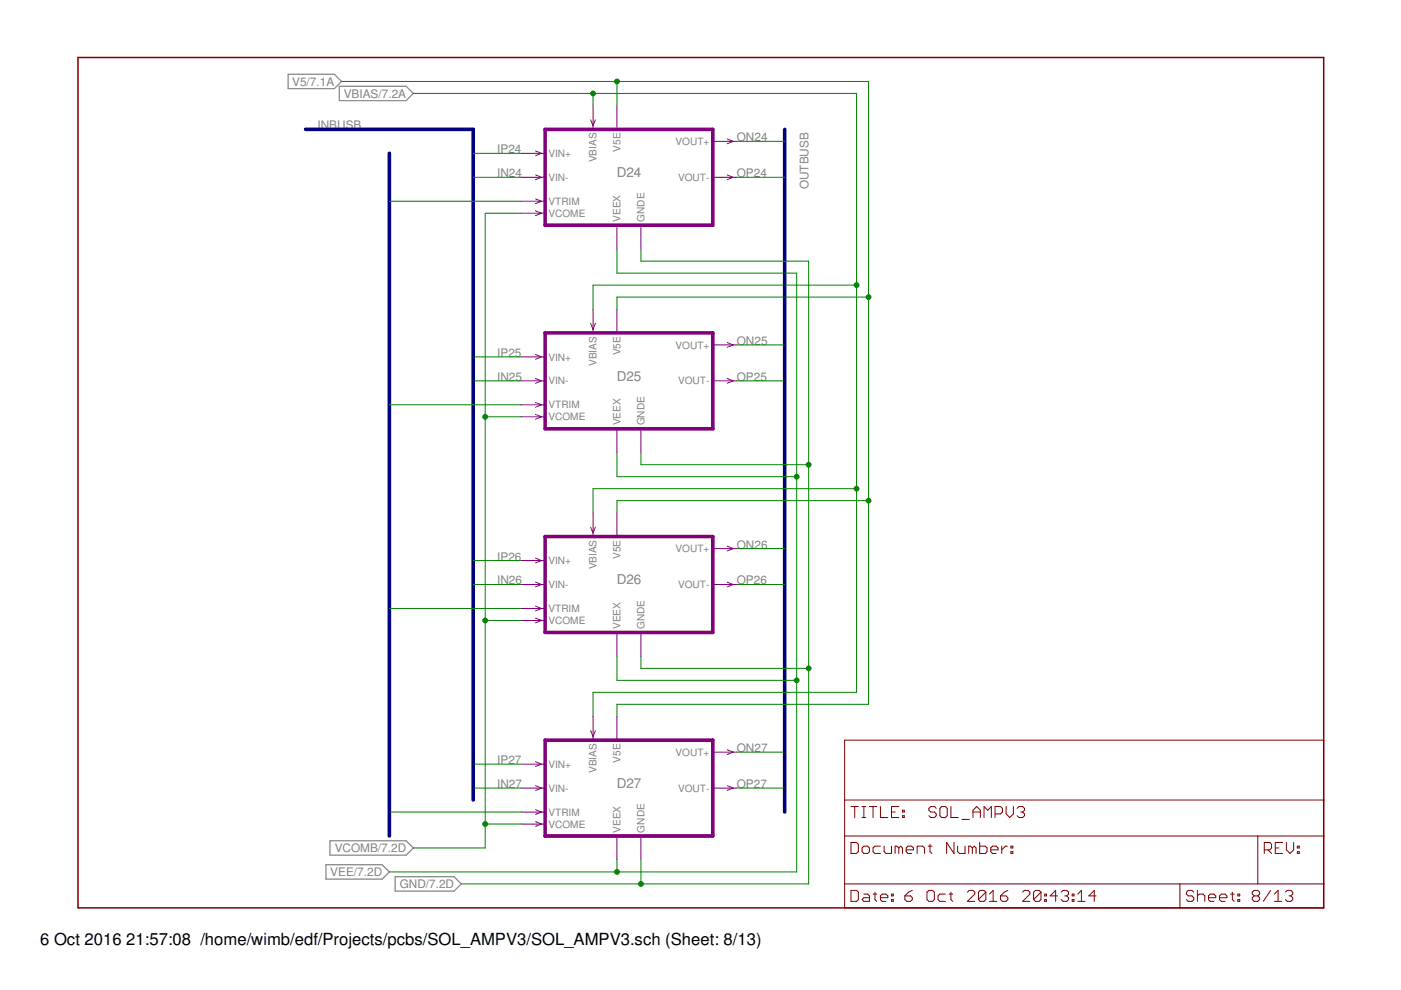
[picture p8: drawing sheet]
<svg xmlns="http://www.w3.org/2000/svg" width="297mm" height="210mm" viewBox="0 0 297 210" stroke-linecap="round" stroke-linejoin="round" font-family="sans-serif">
<path d="M61.1 15.7h9.8l1.5 1.6-1.5 1.5h-9.8zM71.9 18.3h14.2l1.5 1.5-1.5 1.5h-14.2zM70 178.3h16.1l1.5 1.5-1.5 1.5h-16.1zM69.1 183.3h11.9l1.5 1.6-1.5 1.5h-11.9zM83.8 185.9h12.5l1.5 1.5-1.5 1.5h-12.5z" fill="none" stroke="#808080" stroke-width=".25"/>
<path d="M16.5 12.2h264.1v180.3h-264.1z" fill="none" stroke="#800000" stroke-width=".32"/>
<g fill="none" stroke="#800000" stroke-width=".21">
<path d="M179.1 156.9h101.5v35.6h-101.5zM179.1 177.2h101.5M179.1 169.6h101.5M180.4 178.6h1.2l.4 .4v1.6l-.4 .4h-1.2zM180.4 171h1.6M181.2 171v2.3M182.8 179.8l.4-.4h.7l.4 .4v.8l-.4 .4h-.7l-.4-.4zM182.8 171h.8M182.8 173.3h.8M183.2 171v2.3M184.3 171h1.6M185.1 171v2.3"/>
<path d="M186.7 171v2.3h1.5M186.7 179.4h-1.2l-.4 .4v.8l.4 .4h1.2M187.5 179.4v1.2l.3 .4h1.2v-1.6M189 172.2h.8M190.6 171h-1.6v2.3h1.6M190.6 179.8l-.4-.4h-.4v1.6M190.6 179.8l.4-.4 .3 .4v1.2M190.6 179.8v1.2M191.3 173h.4v.3h-.4zM191.3 171.8h.4v.4h-.4zM196.8 179.4h.8M197.2 179v1.6l.4 .4"/>
<path d="M198.5 171.4l-.4-.4h-.8l-.4 .4v.4l.4 .4h.8l.4 .4v.4l-.4 .3h-.8l-.4-.3M199.7 171h.7l.4 .4v1.6l-.4 .3h-.7l-.4-.3v-1.6zM201.6 171v2.3h1.6M202.3 178.6v2.4l-1.6-2.4v2.4M203 179.4v1.2l.4 .4h1.2v-1.6M204 173.7h1.5M206.2 179.8l-.4-.4h-.4v1.6M206.2 179.8v1.2M206.2 179.8l.3-.4 .4 .4v1.2M206.3 172.2h1.6M206.3 173.3v-1.5l.8-.8 .8 .8v1.5M207.7 178.6v2.4h1.2l.4-.4v-.8l-.4-.4h-1.2"/>
<path d="M208.6 173.3v-2.3l.8 .8 .8-.8v2.3M211 172.6h1.1l.4-.4v-.8l-.4-.4h-1.1v2.3M212.4 179.4v1.6M213.3 171v1.6l.8 .7 .8-.7v-1.6M213.6 179.4h-.4l-.8 .8M214.3 179.4h.4v.4h-.4zM215.6 171.4l.4-.4h.8l.4 .4v.4l-.4 .4M216.4 172.2h.4M216.8 172.2l.4 .4v.4l-.4 .3h-.8l-.4-.3M266.7 177.2v10.2M270.4 179.8h.8M271.9 178.6h-1.5v2.4h1.5"/>
<path d="M272.7 178.6v1.6l.8 .8 .8-.8v-1.6M275.1 179.4h.4v.4h-.4zM179.1 187.4h101.5M180.4 188.8h1.2l.4 .4v1.5l-.4 .4h-1.2zM183.2 189.6h.7l.4 .3v1.2h-1.1l-.4-.4 .4-.4h1.1M185.1 189.6h.8M185.5 189.2v1.5l.4 .4M186.7 190.3h1.5v-.4l-.4-.3h-.8l-.3 .3v.8l.3 .4h.8M189 190.7h.4v.4h-.4zM189 189.6h.4v.3h-.4zM191.9 189.9h1.1l.4 .4v.4l-.4 .4h-.7l-.4-.4zM192.1 180.2h1.6v-.4l-.4-.4h-.8l-.4 .4v.8l.4 .4h.8"/>
<path d="M193.4 188.8l-.8 .4-.7 .7M194.5 181v-1.6h1.1l.4 .4v1.2M196.5 189.2l.4-.4h.8l.4 .4v1.5l-.4 .4h-.8l-.4-.4zM200.4 189.6h-1.1l-.4 .3v.8l.4 .4h1.1M201.2 189.6h.8M201.6 189.2v1.5l.4 .4M205.1 189.2l.4-.4h.8l.4 .4v.4l-1.6 1.5h1.6M209 189.2v1.5l-.4 .4h-.8l-.3-.4M209 189.2l-.4-.4h-.8l-.3 .4v1.5M209 189.2l-1.5 1.5M209.8 191.1h1.5M209.8 189.6l.8-.8v2.3"/>
<path d="M210.1 180.2h1.5v-.4l-.4-.4h-.8l-.3 .4v.8l.3 .4h.8M212.1 189.9h1.2l.4 .4v.4l-.4 .4h-.8l-.4-.4zM213.7 188.8l-.8 .4-.8 .7M214.3 180.6h.4v.4h-.4zM216.8 189.2l.4-.4h.8l.4 .4v.4l-1.6 1.5h1.6M220.7 189.2v1.5l-.4 .4h-.8l-.4-.4M220.7 189.2l-.4-.4h-.8l-.4 .4v1.5M220.7 189.2l-1.6 1.5M221.5 190.7h.4v.4h-.4zM221.5 189.6h.4v.3h-.4zM224.2 189.9h-1.5l1.1-1.1v2.3M225 189.2l.4-.4h.8l.3 .4v.4l-.3 .3"/>
<path d="M225.8 189.9h.4M226.2 189.9l.3 .4v.4l-.3 .4h-.8l-.4-.4M227.3 190.7h.4v.4h-.4zM227.3 189.6h.4v.3h-.4zM228.5 191.1h1.6M228.5 189.6l.8-.8v2.3M232.4 189.9h-1.6l1.2-1.1v2.3M250.2 187.4v5.1M253.1 189.2l-.4-.4h-.8l-.4 .4v.4l.4 .3h.8l.4 .4v.4l-.4 .4h-.8l-.4-.4M253.9 189.9l.4-.3h.8l.3 .3v1.2M253.9 188.8v2.3M256.2 190.3h1.6v-.4l-.4-.3h-.8l-.4 .3v.8l.4 .4h.8"/>
<path d="M258.6 190.3h1.5v-.4l-.4-.3h-.7l-.4 .3v.8l.4 .4h.7M260.9 189.6h.8M261.3 189.2v1.5l.4 .4M262.4 190.7h.4v.4h-.4zM262.4 189.6h.4v.3h-.4zM265.9 189.9l-.4 .4v.4l.4 .4h.8l.4-.4v-.4l-.4-.4M265.9 189.9l-.4-.3v-.4l.4-.4h.8l.4 .4v.4l-.4 .3M265.9 189.9h.8M268.1 180.2h1.1l.4-.4v-.8l-.4-.4h-1.1v2.4M268.8 180.2l.8 .8M269.4 188.8l-1.6 2.3M270.2 191.1h1.5"/>
<path d="M270.2 189.6l.8-.8v2.3M272.5 189.2l.4-.4h.8l.4 .4v.4l-.4 .3M273.3 189.9h.4M273.7 189.9l.4 .4v.4l-.4 .4h-.8l-.4-.4M275.1 180.6h.4v.4h-.4z"/>
</g>
<path d="M64.8 27.4h35.5v142.2M82.5 32.5v144.7M166.4 27.4v144.8" fill="none" stroke="#000080" stroke-width=".76"/>
<g fill="none" stroke="#008000" stroke-width=".21">
<path d="M72.4 17.3h111.7v132h-53.3v2.5M87.6 19.8h94v127h-55.9v5M125.7 19.8v2.6M130.8 17.3v5.1M100.3 32.5h10.2M100.3 37.6h10.2M156.2 37.6h10.2M156.2 30h10.2M82.5 42.7h28M110.5 45.2h-7.6v134.6h-15.3M130.8 52.8v5.1h38.1v127h-86.4M135.9 52.8v2.6h35.5v132h-73.6"/>
<path d="M100.3 75.7h10.2M156.2 73.1h10.2M181.6 60.5h-55.9v5M184.1 63h-53.3v2.5M82.5 85.8h28M100.3 80.8h10.2M102.9 88.4h7.6M130.8 96v5.1h38.1M135.9 96v2.5h35.5M156.2 80.8h10.2M100.3 118.9h10.2M156.2 116.3h10.2"/>
<path d="M181.6 103.6h-55.9v5.1M184.1 106.2h-53.3v2.5M82.5 129h28M100.3 123.9h10.2M102.9 131.6h7.6M130.8 139.2v5.1h38.1M135.9 139.2v2.5h35.5M156.2 123.9h10.2M156.2 159.5h10.2M82.5 172.2h28M100.3 167.1h10.2M100.3 162h10.2"/>
<path d="M102.9 174.7h7.6M156.2 167.1h10.2M130.8 182.3v2.6M135.9 182.3v5.1"/>
</g>
<g fill="#008000" stroke="#008000" stroke-width=".21">
<circle cx="171.4" cy="98.5" r=".51"/>
<circle cx="171.4" cy="141.7" r=".51"/>
<circle cx="135.9" cy="187.4" r=".51"/>
<circle cx="125.7" cy="19.8" r=".51"/>
<circle cx="181.6" cy="60.5" r=".51"/>
<circle cx="181.6" cy="103.6" r=".51"/>
<circle cx="130.8" cy="17.3" r=".51"/>
<circle cx="184.1" cy="63" r=".51"/>
<circle cx="184.1" cy="106.2" r=".51"/>
<circle cx="168.9" cy="101.1" r=".51"/>
<circle cx="168.9" cy="144.3" r=".51"/>
<circle cx="130.8" cy="184.9" r=".51"/>
<circle cx="102.9" cy="174.7" r=".51"/>
<circle cx="102.9" cy="131.6" r=".51"/>
<circle cx="102.9" cy="88.4" r=".51"/>
</g>
<path d="M115.6 27.4h35.5v20.4h-35.5zM115.6 70.6h35.5v20.3h-35.5zM115.6 113.8h35.5v20.3h-35.5zM115.6 156.9h35.5v20.3h-35.5z" fill="none" stroke="#800080" stroke-width=".76"/>
<g fill="none" stroke="#800080" stroke-width=".21">
<path d="M110.5 32.5h5.1M110.5 37.6h5.1M113.5 32l1.3 .5-1.3 .5M113.5 37.1l1.3 .5-1.3 .5M125.2 25.4l.5 1.3 .5-1.3M125.7 22.4v5M130.8 22.4v5M151.1 37.6h5.1M151.1 30h5.1M154.2 29.5l1.2 .5-1.2 .5M154.2 37.1l1.2 .5-1.2 .5M110.5 42.7h5.1"/>
<path d="M110.5 45.2h5.1M113.5 42.2l1.3 .5-1.3 .5M113.5 44.7l1.3 .5-1.3 .5M130.8 47.8v5M135.9 47.8v5M110.5 75.7h5.1M113.5 75.2l1.3 .5-1.3 .5M125.2 68.6l.5 1.2 .5-1.2M125.7 65.5v5.1M130.8 65.5v5.1M151.1 73.1h5.1M154.2 72.6l1.2 .5-1.2 .5"/>
<path d="M110.5 80.8h5.1M110.5 85.8h5.1M110.5 88.4h5.1M113.5 80.2l1.3 .6-1.3 .5M113.5 85.3l1.3 .5-1.3 .5M113.5 87.9l1.3 .5-1.3 .5M130.8 90.9v5.1M135.9 90.9v5.1M151.1 80.8h5.1M154.2 80.2l1.2 .6-1.2 .5M110.5 118.9h5.1M113.5 118.3l1.3 .6-1.3 .5"/>
<path d="M125.2 111.7l.5 1.3 .5-1.3M125.7 108.7v5.1M130.8 108.7v5.1M151.1 116.3h5.1M154.2 115.8l1.2 .5-1.2 .5M110.5 123.9h5.1M110.5 129h5.1M110.5 131.6h5.1M113.5 123.4l1.3 .5-1.3 .5M113.5 128.5l1.3 .5-1.3 .5M113.5 131l1.3 .6-1.3 .5M130.8 134.1v5.1"/>
<path d="M135.9 134.1v5.1M151.1 123.9h5.1M154.2 123.4l1.2 .5-1.2 .5M125.2 154.9l.5 1.3 .5-1.3M125.7 151.8v5.1M130.8 151.8v5.1M151.1 159.5h5.1M154.2 159l1.2 .5-1.2 .5M110.5 162h5.1M110.5 167.1h5.1M110.5 172.2h5.1M110.5 174.7h5.1"/>
<path d="M113.5 161.5l1.3 .5-1.3 .5M113.5 166.6l1.3 .5-1.3 .5M113.5 171.7l1.3 .5-1.3 .5M113.5 174.2l1.3 .5-1.3 .5M130.8 177.2v5.1M135.9 177.2v5.1M151.1 167.1h5.1M154.2 166.6l1.2 .5-1.2 .5"/>
</g>
<g font-size="3.5">
<text x="8.5" y="200.4">6 Oct 2016</text>
<text x="26.8" y="200.4">21:57:08 /home/wimb/edf/Projects/pcbs/SOL_AMPV3/SOL_AMPV3.sch (Sheet: 8/13)</text>
</g>
<g font-size="2.9" fill="#808080">
<text x="130.7" y="37.6">D24</text>
<text x="130.7" y="80.8">D25</text>
<text x="130.7" y="123.9">D26</text>
<text x="130.7" y="167.1">D27</text>
</g>
<g font-size="2.5" fill="#808080">
<text x="61.9" y="18.2">V5/7.1A</text>
<text x="72.9" y="20.7">VBIAS/7.2A</text>
<text x="67.3" y="27.4">INBUSB</text>
<text x="156.2" y="30">ON24</text>
<text x="105.4" y="32.5">IP24</text>
<text x="105.4" y="37.6">IN24</text>
<text x="156.2" y="37.6">OP24</text>
<text x="171.4" y="40.1" transform="rotate(-90 171.4 40.1)">OUTBUSB</text>
<text x="105.4" y="75.7">IP25</text>
<text x="156.2" y="73.1">ON25</text>
<text x="105.4" y="80.8">IN25</text>
<text x="156.2" y="80.8">OP25</text>
<text x="105.4" y="118.8">IP26</text>
<text x="156.2" y="116.3">ON26</text>
<text x="105.4" y="123.9">IN26</text>
<text x="156.2" y="123.9">OP26</text>
<text x="156.2" y="159.5">ON27</text>
<text x="105.4" y="162">IP27</text>
<text x="105.4" y="167.1">IN27</text>
<text x="156.2" y="167.1">OP27</text>
<text x="70" y="185.8">VEE/7.2D</text>
<text x="71" y="180.7">VCOMB/7.2D</text>
<text x="84.7" y="188.3">GND/7.2D</text>
</g>
<g font-size="2.1" fill="#808080">
<text x="116.3" y="33.3">VIN+</text>
<text x="126.5" y="34.4" transform="rotate(-90 126.5 34.4)">VBIAS</text>
<text x="131.6" y="32.2" transform="rotate(-90 131.6 32.2)">V5E</text>
<text x="143.2" y="30.7">VOUT+</text>
<text x="116.3" y="38.4">VIN-</text>
<text x="143.7" y="38.4">VOUT-</text>
<text x="116.3" y="43.4">VTRIM</text>
<text x="116.3" y="46">VCOME</text>
<text x="131.6" y="47" transform="rotate(-90 131.6 47)">VEEX</text>
<text x="136.7" y="47" transform="rotate(-90 136.7 47)">GNDE</text>
<text x="116.3" y="76.4">VIN+</text>
<text x="126.5" y="77.6" transform="rotate(-90 126.5 77.6)">VBIAS</text>
<text x="131.6" y="75.3" transform="rotate(-90 131.6 75.3)">V5E</text>
<text x="143.2" y="73.9">VOUT+</text>
<text x="116.3" y="81.5">VIN-</text>
<text x="143.7" y="81.5">VOUT-</text>
<text x="116.3" y="86.6">VTRIM</text>
<text x="116.3" y="89.1">VCOME</text>
<text x="131.6" y="90.2" transform="rotate(-90 131.6 90.2)">VEEX</text>
<text x="136.7" y="90.2" transform="rotate(-90 136.7 90.2)">GNDE</text>
<text x="116.3" y="119.6">VIN+</text>
<text x="131.6" y="118.5" transform="rotate(-90 131.6 118.5)">V5E</text>
<text x="143.2" y="117.1">VOUT+</text>
<text x="116.3" y="124.7">VIN-</text>
<text x="126.5" y="120.7" transform="rotate(-90 126.5 120.7)">VBIAS</text>
<text x="143.7" y="124.7">VOUT-</text>
<text x="116.3" y="129.8">VTRIM</text>
<text x="116.3" y="132.3">VCOME</text>
<text x="131.6" y="133.4" transform="rotate(-90 131.6 133.4)">VEEX</text>
<text x="136.7" y="133.4" transform="rotate(-90 136.7 133.4)">GNDE</text>
<text x="131.6" y="161.7" transform="rotate(-90 131.6 161.7)">V5E</text>
<text x="143.2" y="160.2">VOUT+</text>
<text x="116.3" y="162.8">VIN+</text>
<text x="116.3" y="167.9">VIN-</text>
<text x="126.5" y="163.9" transform="rotate(-90 126.5 163.9)">VBIAS</text>
<text x="143.7" y="167.9">VOUT-</text>
<text x="116.3" y="172.9">VTRIM</text>
<text x="116.3" y="175.5">VCOME</text>
<text x="131.6" y="176.5" transform="rotate(-90 131.6 176.5)">VEEX</text>
<text x="136.7" y="176.5" transform="rotate(-90 136.7 176.5)">GNDE</text>
</g>
</svg>
